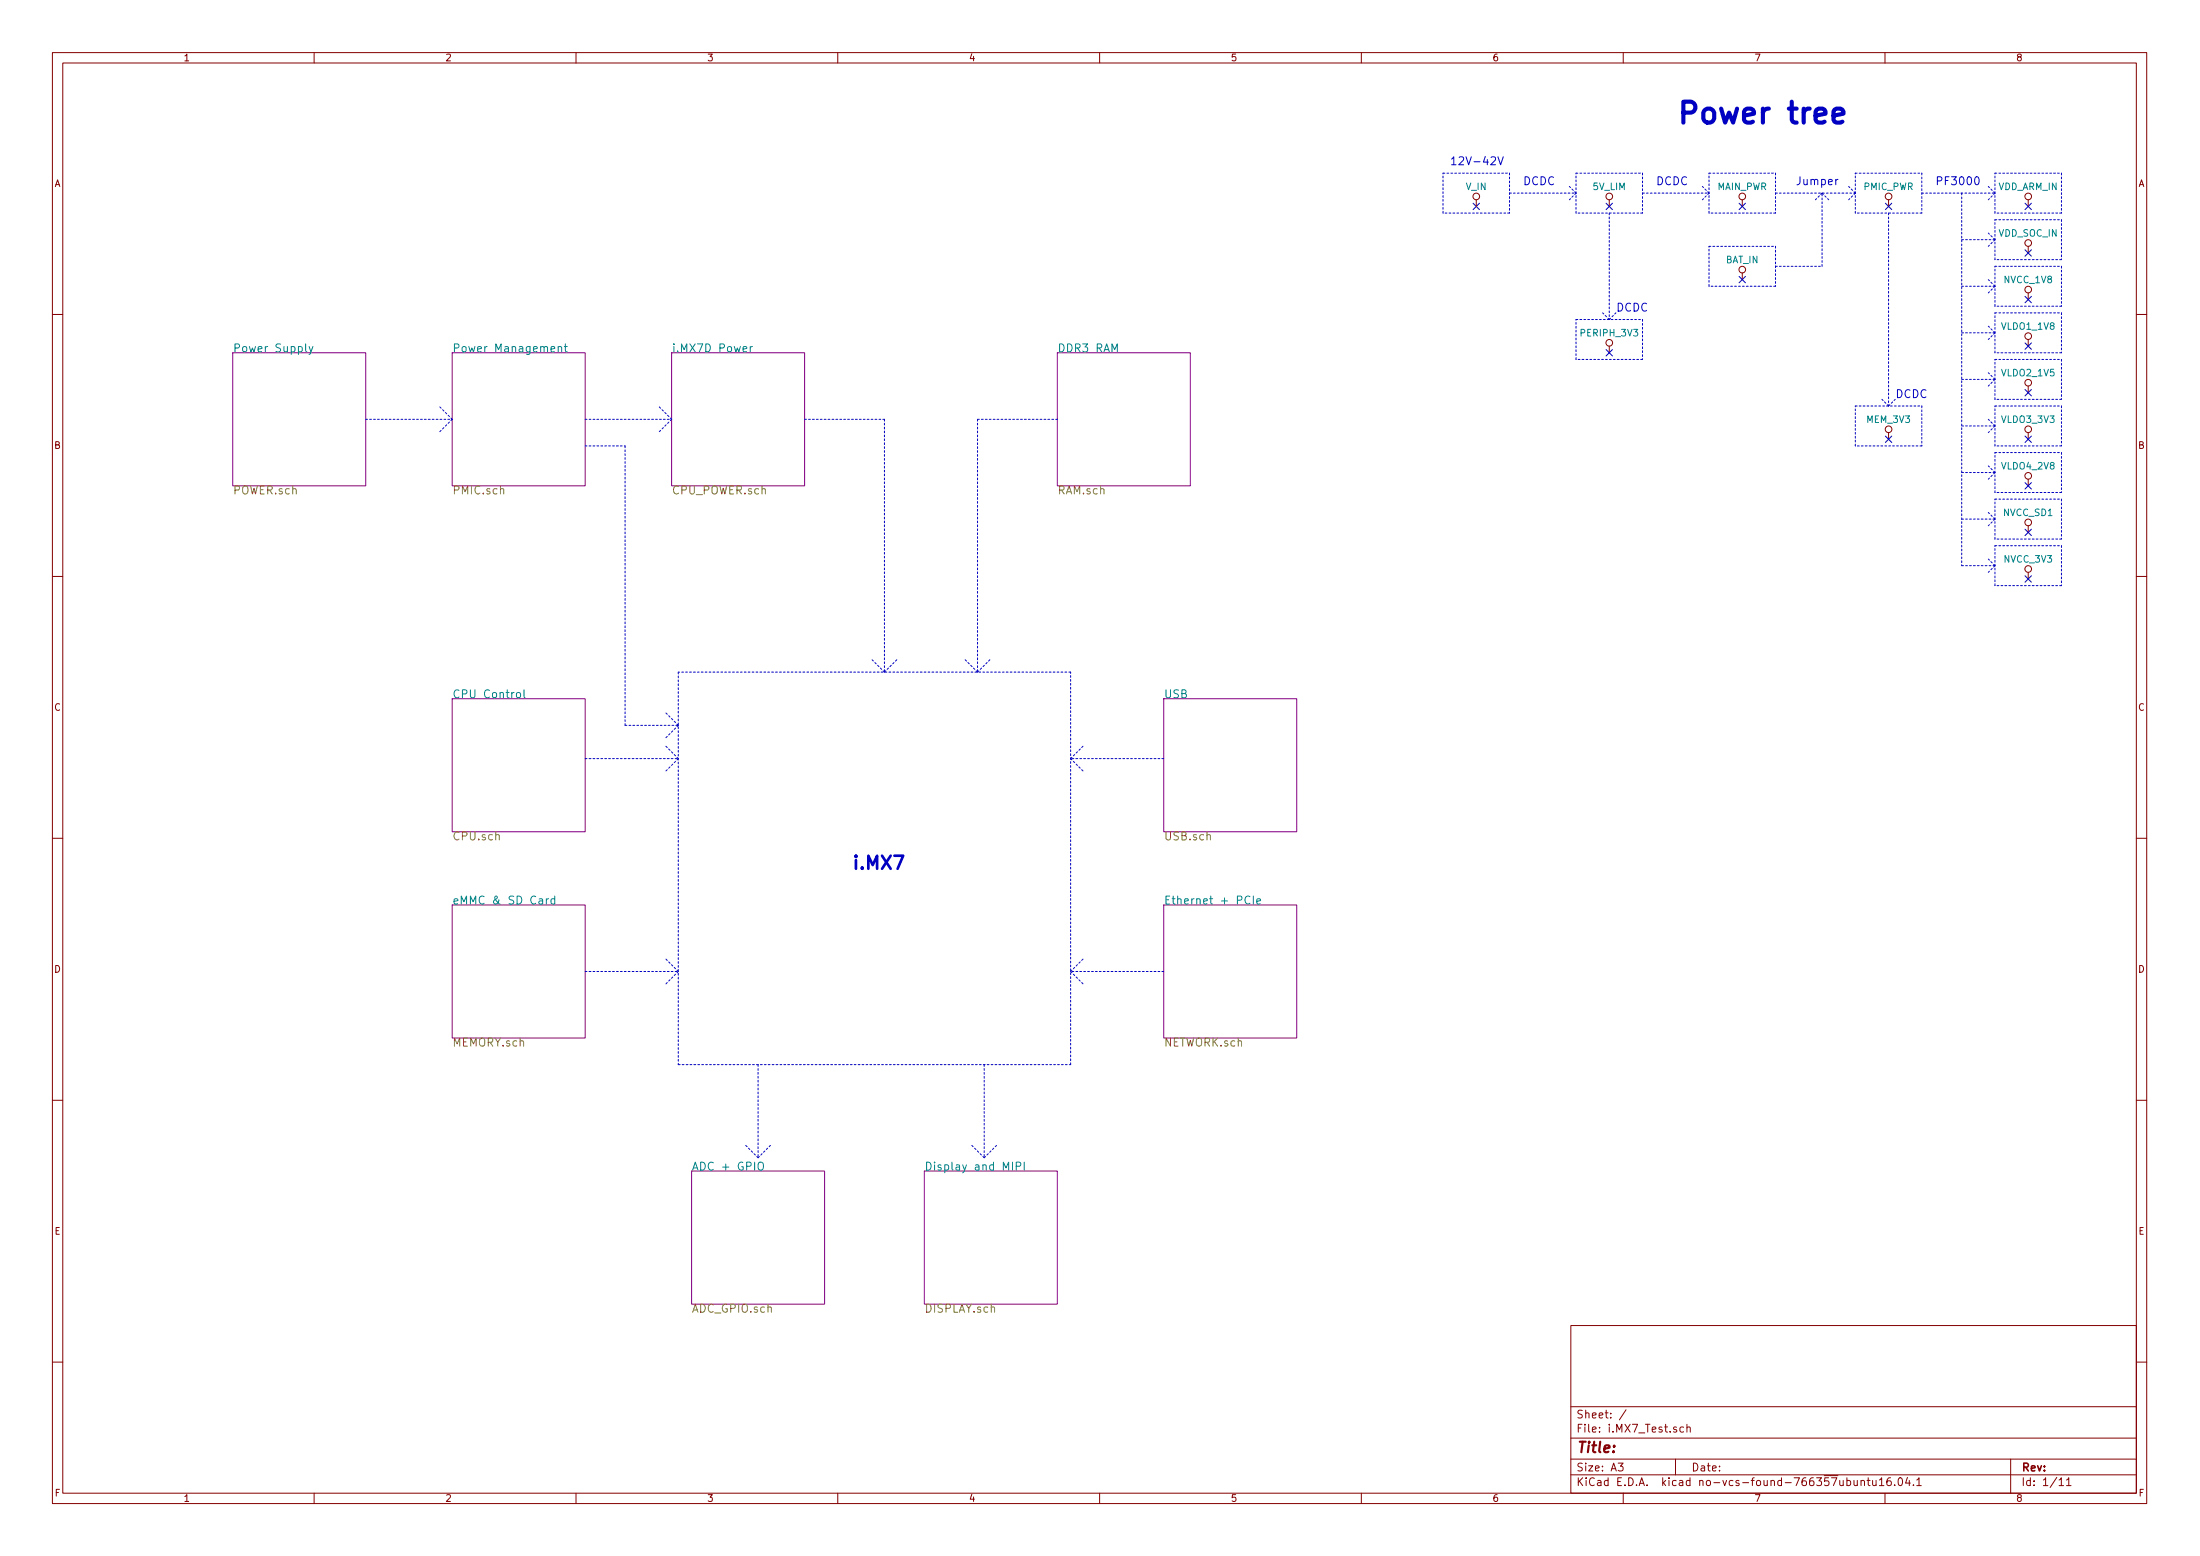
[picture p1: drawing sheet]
<svg xmlns="http://www.w3.org/2000/svg" width="420mm" height="297mm" viewBox="0 0 420 297" stroke-linecap="round" stroke-linejoin="round" font-family="sans-serif">
<g fill="none" stroke="#840000" stroke-width=".19">
<path d="M10 10h400v277h-400zM12 12h396v273.1h-396zM60 10v2M110 10v2M160 10v2M210 10v2M260 10v2M310 10v2M360 10v2M281.9 38.1v1.3M307.3 38.1v1.3M332.7 38.1v1.3"/>
<path d="M360.7 38.1v1.3M387.3 38.1v1.3M332.7 52.1v1.3M387.3 47v1.3M387.3 55.9v1.3M10 60h2M307.3 66.1v1.2M387.3 64.8v1.3M387.3 73.7v1.3M408 60h2M360.7 82.6v1.3M387.3 82.6v1.3"/>
<path d="M387.3 91.5v1.2M10 110h2M387.3 100.4v1.2M387.3 109.3v1.2M408 110h2M10 160h2M408 160h2M10 210h2M408 210h2M300 253h108v32.1h-108zM10 260h2M300 278.5h108"/>
<path d="M300 274.5h108M300 268.5h108M309 279.3h1l-.5 .6 .4 .1v.7l-.2 .1-.7-.1M310.5 269.1l-1.2 2M320 278.5v3M321.5 272.5l-.4-.1-.3 .3 .2 .6h.5M322.2 272.5l.2-.1 .4 .1v.9M322.2 271.9v1.5M384 278.5v6.6M408 260h2M60 285.1v1.9M110 285.1v1.9"/>
<path d="M160 285.1v1.9M210 285.1v1.9M260 285.1v1.9M300 281.5h108M310 285.1v1.9M352.7 282.7l.4-.1 .3 .3v.6l-.3 .1-.4-.1M354.1 282.6l.1 .9 .3 .1 .2-.1M354.7 282.6v1M355.4 282.7h.1a.37 .37 0 0 1 .6 .1v.8M355.4 282.6v1M356.6 282.6h.5M356.8 282.1v1.3l.3 .2"/>
<path d="M357.6 282.6v.8a.39 .39 0 0 0 .7 .1M358.3 282.6v1M358.9 282.5l.5-.4v1.5M358.9 283.6h.9M360 285.1v1.9M361.1 282.1a.59 .59 0 0 0-.8 .6l.1 .8 .2 .1 .5-.1 .1-.5-.1-.3h-.5l-.3 .3M361.8 283.5v.1M362.6 282.3l.3-.2a.86 .86 0 0 1 .1 1.5l-.4-.3-.1-.6zM364.3 282l-.4 1.1h.9M364.6 282.6v1M365.4 283.5v.1M366.1 282.5l.4-.4v1.5"/>
<path d="M366.1 283.6h.8M393.2 282.5l.5-.4v1.5M393.2 283.6h.9M394.7 282.5l.4-.4v1.5M394.7 283.6h.8"/>
<circle cx="281.9" cy="37.5" r=".63"/>
<circle cx="307.3" cy="37.5" r=".63"/>
<circle cx="332.7" cy="37.5" r=".63"/>
<circle cx="360.7" cy="37.5" r=".63"/>
<circle cx="387.3" cy="37.5" r=".63"/>
<circle cx="332.7" cy="51.5" r=".63"/>
<circle cx="387.3" cy="46.4" r=".63"/>
<circle cx="387.3" cy="55.3" r=".63"/>
<circle cx="307.3" cy="65.4" r=".63"/>
<circle cx="387.3" cy="64.2" r=".63"/>
<circle cx="387.3" cy="73.1" r=".63"/>
<circle cx="360.7" cy="82" r=".63"/>
<circle cx="387.3" cy="82" r=".63"/>
<circle cx="387.3" cy="99.7" r=".63"/>
<circle cx="387.3" cy="90.8" r=".63"/>
<circle cx="387.3" cy="108.6" r=".63"/>
</g>
<path d="M44.4 67.3h25.4v25.4h-25.4zM86.4 67.3h25.4v25.4h-25.4zM128.3 67.3h25.4v25.4h-25.4zM201.9 67.3h25.4v25.4h-25.4zM86.4 133.4h25.4v25.4h-25.4zM222.2 133.4h25.4v25.4h-25.4zM86.4 172.8h25.4v25.4h-25.4zM222.2 172.8h25.4v25.4h-25.4zM132.1 223.6h25.4v25.4h-25.4zM176.5 223.6h25.4v25.4h-25.4z" fill="none" stroke="#840084" stroke-width=".19"/>
<g fill="none" stroke="#008484" stroke-width=".19">
<path d="M58.4 65.6v1.3l.2 .3M59 66.2l.4 1M59.8 66.2l-.5 1.3-.3 .2M106.6 66.3l.2-.1h.4l.1 1M106.6 66.2v1M107.8 66.2h.5M108 65.6v1.3l.3 .3M141.9 66.7l.7-.2v-.3h-.5l-.2 .2 .1 .7h.6M143.3 66.2v1M143.7 66.2l-.4 .2M98.7 132.3l.2-.1 .4 .1 .1 .6-.1 .2-.4 .1-.2-.1zM100.1 131.7v1.3l.2 .2"/>
<path d="M104.3 171.6v1M104.8 171.6l-.5 .2M105.9 171.6h-.4l-.3 .2 .2 .7h.5M105.9 171.1v1.5M238.7 171.2a.73 .73 0 0 0-1 .5 .73 .73 0 0 0 .7 .9l.3-.2M239.4 171.1v1.5M240 172.1l.7-.2v-.3h-.5l-.2 .2 .1 .7h.6M144.9 222.1a.53 .53 0 0 1 .8 0 1.01 1.01 0 0 1-.3 1.3 .5 .5 0 0 1-.6-.5zM193.4 221.9v1.5M194.1 222.6h.7l.1-.2v-.4l-.8-.1v1.5M195.6 221.9v1.5"/>
</g>
<path d="M95.6 93.4l.2-.1 .3 .1 .1 .9M94.7 159.4h.1a.37 .37 0 0 1 .6 .1v.8M230.5 159.4l.2-.1 .4 .1 .1 .9" fill="none" stroke="#848400" stroke-width=".19"/>
<g fill="none" stroke="#0000c2" stroke-width=".19" stroke-dasharray=".3 .4">
<path d="M275.6 33.1h12.7M288.3 33.1v7.6M288.3 36.9h12.7M301 33.1h12.7M301 36.9l-1.3-1.3M301 36.9l-1.3 1.2M313.7 33.1v7.6M313.7 36.9h12.7M326.4 33.1h12.7M326.4 36.9l-1.3-1.3M326.4 36.9l-1.3 1.2M339.1 33.1v7.6"/>
<path d="M339.1 36.9h15.2M348 36.9l-1.3 1.2M348 36.9l1.2 1.2M354.3 33.1h12.7M354.3 36.9l-1.2-1.3M354.3 36.9l-1.2 1.2M367 33.1v7.6M367 36.9h14M374.6 36.9v71.1M381 33.1h12.7M381 36.9l-1.3-1.3M381 36.9l-1.3 1.2"/>
<path d="M393.7 33.1v7.6M275.6 40.7v-7.6M288.3 40.7h-12.7M301 40.7v-7.6M307.3 40.7v20.3M313.7 40.7h-12.7M326.4 40.7v-7.6M326.4 54.6v-7.6M326.4 47h12.7M339.1 40.7h-12.7M339.1 54.6h-12.7M339.1 47v7.6"/>
<path d="M339.1 50.8h8.9M348 50.8v-13.9M354.3 40.7v-7.6M360.7 40.7v36.8M367 40.7h-12.7M374.6 45.8h6.4M374.6 54.6h6.4M381 40.7v-7.6M381 41.9h12.7M381 49.6v-7.7M381 50.8h12.7M381 58.5v-7.7"/>
<path d="M381 59.7h12.7M381 45.8l-1.3-1.3M381 45.8l-1.3 1.2M381 54.6l-1.3-1.2M381 54.6l-1.3 1.3M393.7 40.7h-12.7M393.7 41.9v7.7M393.7 49.6h-12.7M393.7 50.8v7.7M393.7 58.5h-12.7M393.7 59.7v7.6M301 68.6v-7.6"/>
<path d="M301 61h12.7M307.3 61l-1.2-1.3M307.3 61l1.3-1.3M313.7 68.6h-12.7M313.7 61v7.6M354.3 77.5h12.7M360.7 77.5l-1.3-1.3M360.7 77.5l1.2-1.3M367 77.5v7.6M374.6 63.5h6.4M374.6 72.4h6.4M381 67.3v-7.6"/>
<path d="M381 68.6h12.7M381 76.2v-7.6M381 77.5h12.7M381 63.5l-1.3-1.2M381 63.5l-1.3 1.3M381 72.4l-1.3-1.2M381 72.4l-1.3 1.3M393.7 67.3h-12.7M393.7 68.6v7.6M393.7 76.2h-12.7M393.7 77.5v7.6M69.8 80h16.6"/>
<path d="M86.4 80l-2.6-2.5M86.4 80l-2.6 2.6M111.8 80h16.5M111.8 85.1h7.6M119.4 85.1v53.4M128.3 80l-2.6-2.5M128.3 80l-2.6 2.6M153.7 80h15.2M168.9 80v48.3M186.7 80v48.3M186.7 80h15.2M354.3 85.1v-7.6"/>
<path d="M367 85.1h-12.7M374.6 81.3h6.4M374.6 90.2h6.4M374.6 99.1h6.4M381 85.1v-7.6M381 86.4h12.7M381 94v-7.6M381 95.3h12.7M381 81.3l-1.3-1.3M381 81.3l-1.3 1.3M381 90.2l-1.3-1.3M381 90.2l-1.3 1.3"/>
<path d="M381 99.1l-1.3-1.3M381 99.1l-1.3 1.3M393.7 85.1h-12.7M393.7 86.4v7.6M393.7 94h-12.7M393.7 95.3v7.6M374.6 108h6.4M381 102.9v-7.6M381 104.2h12.7M381 111.8v-7.6M381 108l-1.3-1.3M381 108l-1.3 1.3"/>
<path d="M393.7 102.9h-12.7M393.7 104.2v7.6M393.7 111.8h-12.7M119.4 138.5h10.1M129.5 128.3v74.9M129.5 138.5l-2.5-2.6M129.5 138.5l-2.5 2.5M168.9 128.3l-2.5-2.5M168.9 128.3l2.5-2.5M186.7 128.3l-2.6-2.5M186.7 128.3l2.5-2.5M204.5 128.3h-75"/>
<path d="M111.8 144.8h17.7M129.5 144.8l-2.5-2.5M129.5 144.8l-2.5 2.6M204.5 144.8l2.5-2.5M204.5 144.8l2.5 2.6M222.2 144.8h-17.7M111.8 185.5h17.7M129.5 185.5l-2.5-2.6M129.5 185.5l-2.5 2.5M204.5 185.5l2.5-2.6M204.5 185.5l2.5 2.5M222.2 185.5h-17.7"/>
<path d="M129.5 203.2h75M144.8 203.2v17.8M188 203.2v17.8M204.5 203.2v-74.9M144.8 221l-2.6-2.5M144.8 221l2.5-2.5M188 221l-2.6-2.5M188 221l2.5-2.5"/>
</g>
<g fill="none" stroke="#000084" stroke-width=".19">
<path d="M281.3 38.8l1.2 1.2M282.5 38.8l-1.2 1.2M306.7 38.8l1.2 1.2M307.9 38.8l-1.2 1.2M332.1 38.8l1.2 1.2M333.3 38.8l-1.2 1.2M360.1 38.8l1.2 1.2M361.3 38.8l-1.2 1.2M386.7 38.8l1.3 1.2M388 38.8l-1.3 1.2M332.1 52.8l1.2 1.2M333.3 52.8l-1.2 1.2"/>
<path d="M386.7 47.7l1.3 1.2M386.7 56.6l1.3 1.2M388 47.7l-1.3 1.2M388 56.6l-1.3 1.2M306.7 66.7l1.2 1.3M307.9 66.7l-1.2 1.3M386.7 65.5l1.3 1.2M386.7 74.4l1.3 1.2M388 65.5l-1.3 1.2M388 74.4l-1.3 1.2M360.1 83.2l1.2 1.3M361.3 83.2l-1.2 1.3"/>
<path d="M386.7 83.2l1.3 1.3M386.7 92.1l1.3 1.3M388 83.2l-1.3 1.3M388 92.1l-1.3 1.3M386.7 101l1.3 1.2M386.7 109.9l1.3 1.2M388 101l-1.3 1.2M388 109.9l-1.3 1.2"/>
</g>
<path d="M286.1 29.9l.5 1.6 .5-1.6M351 34.3h-.3l-.1 .2M377.3 33.9l.2-.2a.83 .83 0 0 1 .6 .7 .83 .83 0 0 1-.3 .8l-.2 .1a.84 .84 0 0 1-.3-1.4z" fill="none" stroke="#0000c2" stroke-width=".19"/>
<path d="M350.2 22.1l1.9-.4v-.4l-.2-.4-.4-.2h-.8l-.4 .2-.1 .4v1.5l.1 .4 .4 .2h.8l.4-.2" fill="none" stroke="#0000c2" stroke-width=".79"/>
<text font-size="5.6" fill="#0000c2" x="320" y="23.6">Power tree</text>
<text font-size="3.5" fill="#0000c2" x="162.6" y="166">i.MX7</text>
<text font-size="2.8" fill="#840000" x="301" y="277.3">Title:</text>
<g font-size="2.1" fill="#0000c2">
<text x="276.9" y="31.5">12V-42V</text>
<text x="290.8" y="35.3">DCDC</text>
<text x="316.2" y="35.3">DCDC</text>
<text x="342.9" y="35.3">Jumper</text>
<text x="369.6" y="35.3">PF3000</text>
<text x="308.6" y="59.5">DCDC</text>
<text x="361.9" y="76">DCDC</text>
</g>
<g font-size="2.1" fill="#008484">
<text x="44.4" y="67.2">Power Supply</text>
<text x="86.4" y="67.2">Power Management</text>
<text x="128.3" y="67.2">i.MX7D Power</text>
<text x="201.9" y="67.2">DDR3 RAM</text>
<text x="86.4" y="133.3">CPU Control</text>
<text x="222.2" y="133.3">USB</text>
<text x="86.4" y="172.7">eMMC &amp; SD Card</text>
<text x="222.2" y="172.7">Ethernet + PCIe</text>
<text x="132.1" y="223.5">ADC + GPIO</text>
<text x="176.5" y="223.5">Display and MIPI</text>
</g>
<g font-size="2.1" fill="#848400">
<text x="44.4" y="94.4">POWER.sch</text>
<text x="86.4" y="94.4">PMIC.sch</text>
<text x="128.3" y="94.4">CPU_POWER.sch</text>
<text x="201.9" y="94.4">RAM.sch</text>
<text x="86.4" y="160.4">CPU.sch</text>
<text x="222.2" y="160.4">USB.sch</text>
<text x="86.4" y="199.8">MEMORY.sch</text>
<text x="222.2" y="199.8">NETWORK.sch</text>
<text x="132.1" y="250.6">ADC_GPIO.sch</text>
<text x="176.5" y="250.6">DISPLAY.sch</text>
</g>
<g font-size="2.1" fill="#840000">
<text x="301" y="273.5">File: i.MX7_Test.sch</text>
<text x="301" y="270.8">Sheet: /</text>
<text x="301" y="280.9">Size: A3</text>
<text x="323" y="280.9">Date:</text>
<text x="386" y="280.9">Rev:</text>
<text x="301" y="283.7">KiCad E.D.A. kicad no-vcs-found-766357ubuntu16.04.1</text>
<text x="386" y="283.7">Id: 1/11</text>
</g>
<g font-size="1.8" fill="#840000">
<text x="35" y="11.7">1</text>
<text x="85" y="11.7">2</text>
<text x="135" y="11.7">3</text>
<text x="185" y="11.7">4</text>
<text x="235" y="11.7">5</text>
<text x="285" y="11.7">6</text>
<text x="335" y="11.7">7</text>
<text x="385" y="11.7">8</text>
<text x="10.4" y="35.7">A</text>
<text x="408.4" y="35.7">A</text>
<text x="10.4" y="85.7">B</text>
<text x="408.4" y="85.7">B</text>
<text x="10.4" y="135.7">C</text>
<text x="408.4" y="135.7">C</text>
<text x="10.4" y="185.7">D</text>
<text x="408.4" y="185.7">D</text>
<text x="10.4" y="235.7">E</text>
<text x="408.4" y="235.7">E</text>
<text x="10.5" y="285.7">F</text>
<text x="35" y="286.7">1</text>
<text x="85" y="286.7">2</text>
<text x="135" y="286.7">3</text>
<text x="185" y="286.7">4</text>
<text x="235" y="286.7">5</text>
<text x="285" y="286.7">6</text>
<text x="335" y="286.7">7</text>
<text x="385" y="286.7">8</text>
<text x="408.5" y="285.7">F</text>
</g>
<g font-size="1.8" fill="#008484">
<text x="280" y="36.3">V_IN</text>
<text x="304.2" y="36.3">5V_LIM</text>
<text x="327.9" y="36.3">MAIN_PWR</text>
<text x="355.9" y="36.3">PMIC_PWR</text>
<text x="381.6" y="36.3">VDD_ARM_IN</text>
<text x="381.7" y="45.2">VDD_SOC_IN</text>
<text x="329.6" y="50.3">BAT_IN</text>
<text x="382.8" y="54.1">NVCC_1V8</text>
<text x="302" y="64.2">PERIPH_3V3</text>
<text x="382.3" y="63">VLDO1_1V8</text>
<text x="382.3" y="71.8">VLDO2_1V5</text>
<text x="356.6" y="80.7">MEM_3V3</text>
<text x="382.3" y="80.7">VLDO3_3V3</text>
<text x="382.3" y="89.6">VLDO4_2V8</text>
<text x="382.7" y="98.5">NVCC_SD1</text>
<text x="382.8" y="107.4">NVCC_3V3</text>
</g>
</svg>
